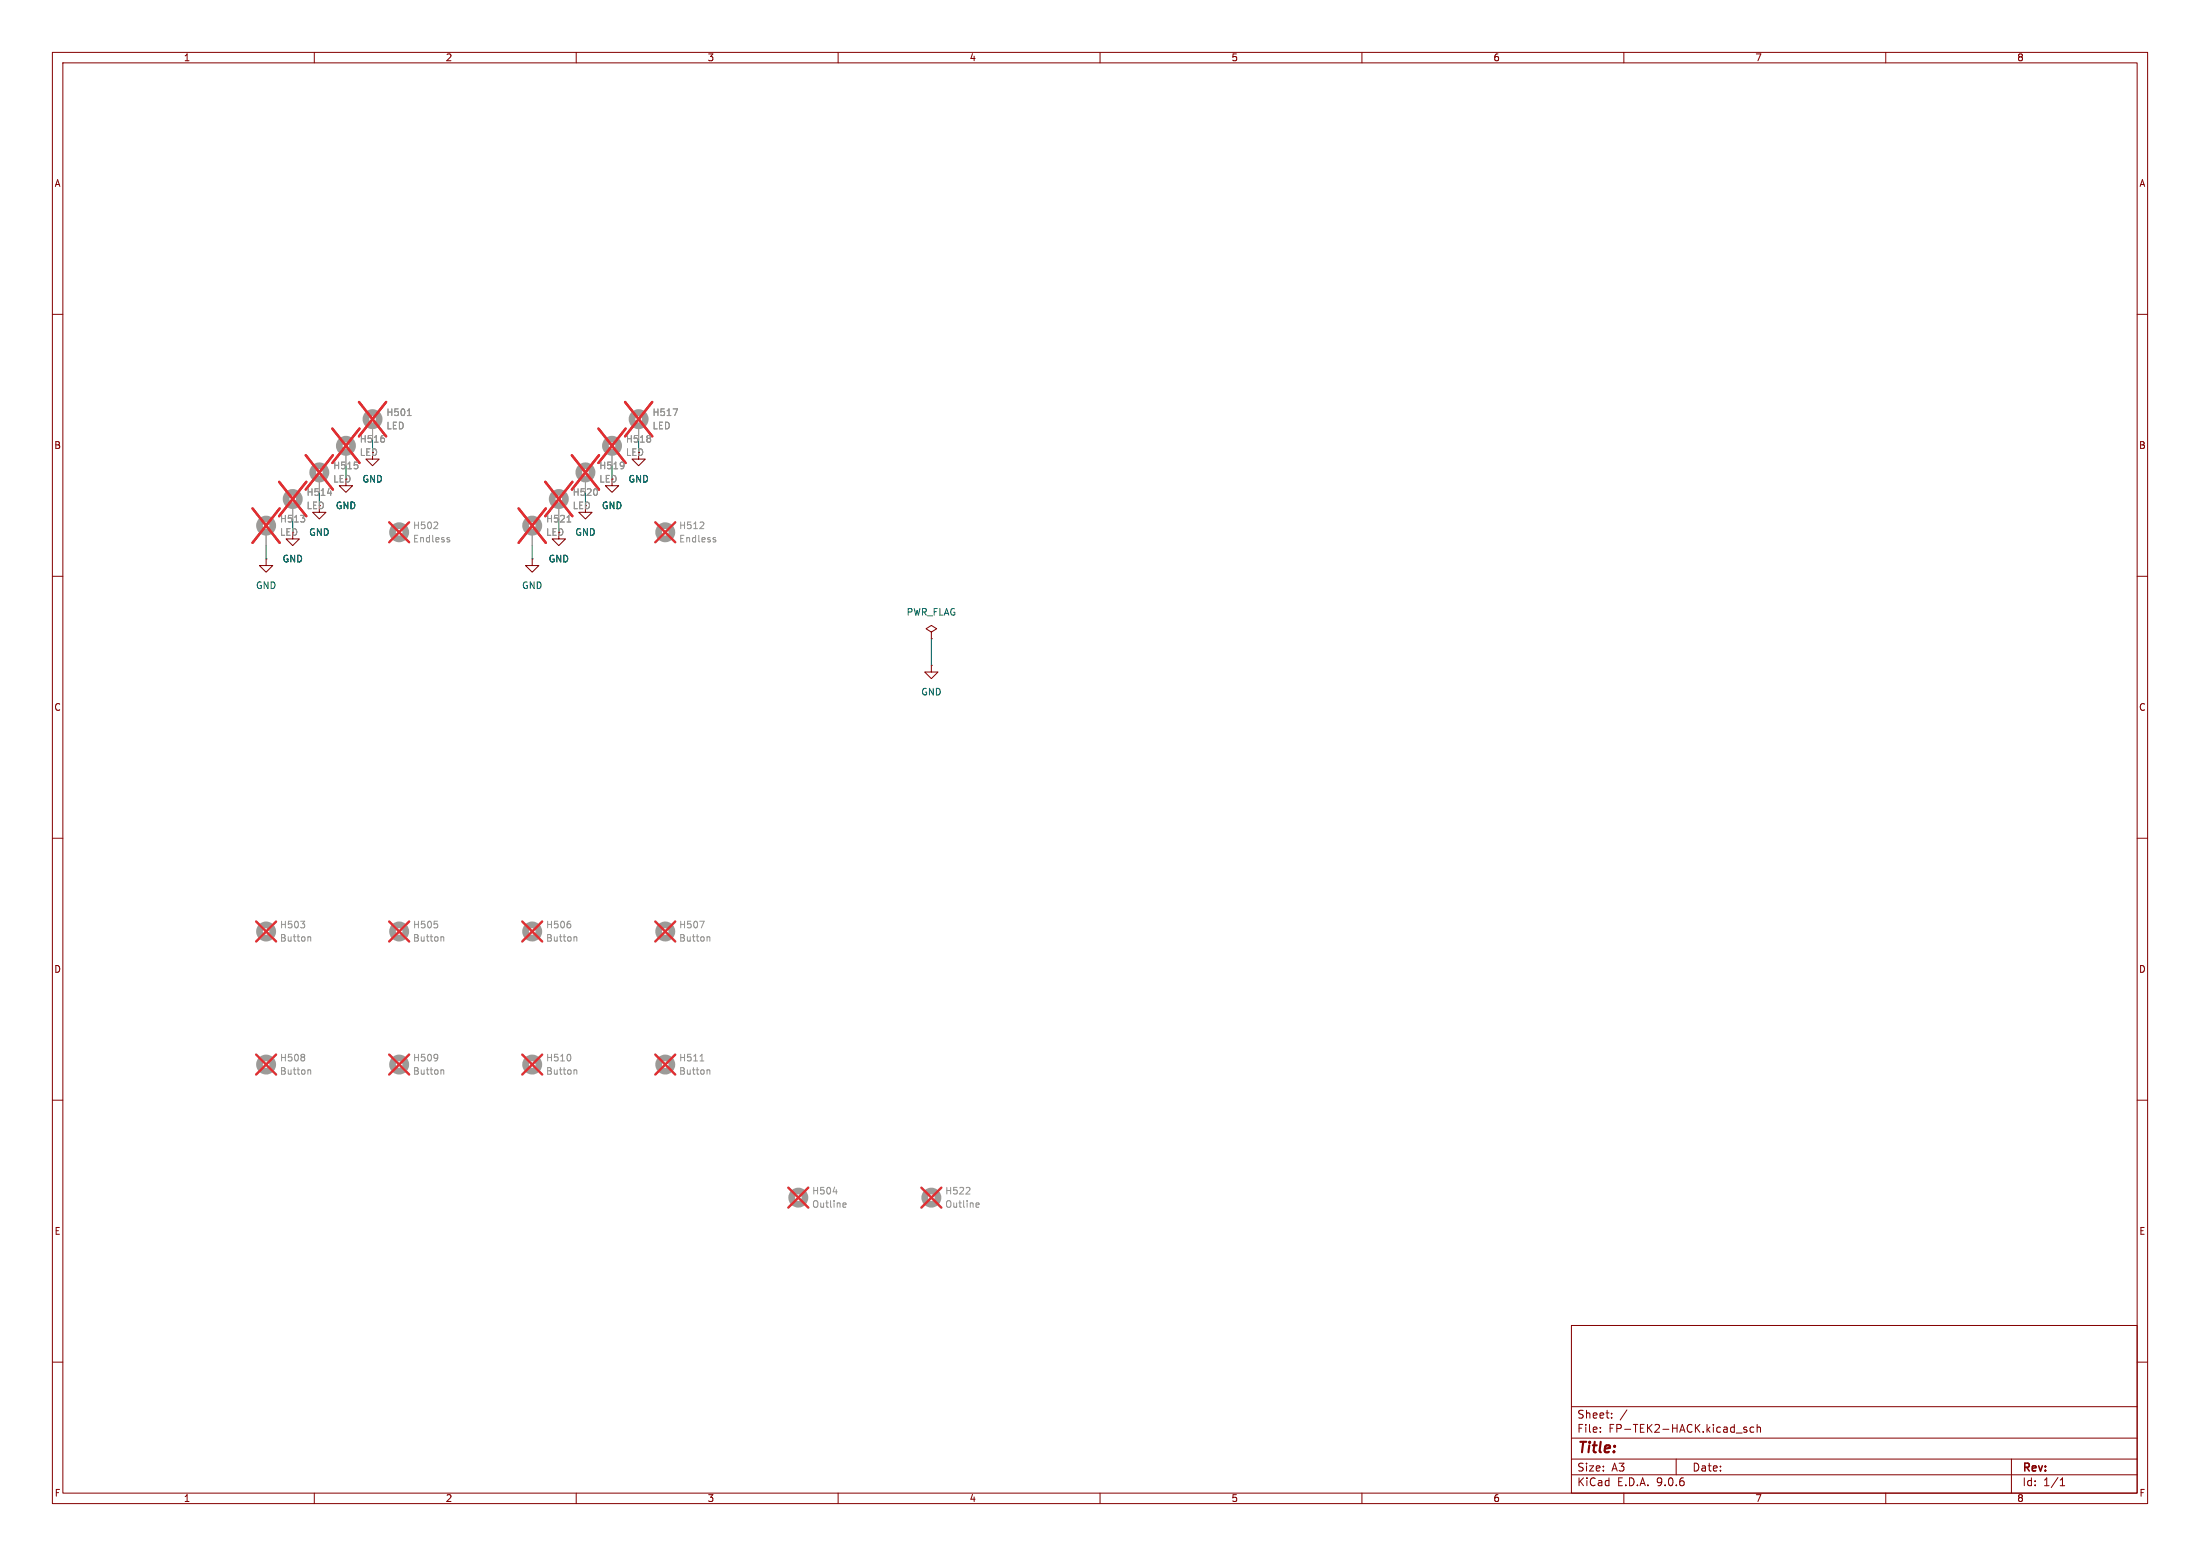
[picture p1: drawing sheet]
<svg xmlns="http://www.w3.org/2000/svg" width="420mm" height="297mm" viewBox="0 0 420 297" stroke-linecap="round" stroke-linejoin="round" font-family="sans-serif">
<g fill="none" stroke="#840000" stroke-width=".19">
<path d="M10 10h400v277h-400zM12 12h396v273h-396zM60 10v2M110 10v2M160 10v2M210 10v2M260 10v2M310 10v2M360 10v2M10 60h2M408 60h2M61 96.5v1.3h1.2l-1.2 1.3-1.3-1.3h1.3"/>
<path d="M66 91.4v1.3h1.3l-1.3 1.3-1.2-1.3h1.2M71.1 86.4v1.2h1.3l-1.3 1.3-1.3-1.3h1.3M111.8 96.5v1.3h1.2l-1.2 1.3-1.3-1.3h1.3M116.8 91.4v1.3h1.3l-1.3 1.3-1.2-1.3h1.2M121.9 86.4v1.2h1.3l-1.3 1.3-1.3-1.3h1.3M10 110h2M50.8 106.7v1.3h1.3l-1.3 1.2-1.3-1.2h1.3M50.8 106.7h.1M55.9 101.6v1.3h1.2l-1.2 1.2-1.3-1.2h1.3M101.6 106.7v1.3h1.3l-1.3 1.2-1.3-1.2h1.3M101.6 106.7h.1M106.7 101.6v1.3h1.2l-1.2 1.2-1.3-1.2h1.3"/>
<path d="M408 110h2M177.8 120.7l1-.7-1-.6-1 .6 1 .7v1.2M177.8 121.9h.1M177.8 127v1.3h1.3l-1.3 1.2-1.3-1.2h1.3M177.8 127h.1M10 160h2M408 160h2M10 210h2M408 210h2M300 253h108v32h-108zM10 260h2M300 278.5h108"/>
<path d="M300 274.5h108M300 268.5h108M305.5 273.2v.2M305.5 272.5v.1M307.7 270.5v.2M307.7 269.8v.1M310.6 269.1l-1.3 1.9M320 278.5v3M333.4 272.5l-.3-.1-.2 .2v.2l.5 .2v.3h-.5M334.8 272.5l-.4-.1-.3 .3 .1 .6h.6M335.4 272.5l.3-.1 .3 .1 .1 .9M335.4 271.9v1.5"/>
<path d="M384 278.5v6.5M408 260h2M60 285v2M110 285v2M160 285v2M210 285v2M260 285v2M300 281.5h108M310 285v2M360 285v2M393.3 283.6h.9M393.3 282.5l.4-.4v1.5"/>
</g>
<g fill="none" stroke="#9c9b98" stroke-width="1.3">
<circle cx="55.9" cy="95.2" r="1.27"/>
<circle cx="61" cy="90.2" r="1.27"/>
<circle cx="66" cy="85.1" r="1.27"/>
<circle cx="71.1" cy="80" r="1.27"/>
<circle cx="106.7" cy="95.2" r="1.27"/>
<circle cx="111.8" cy="90.2" r="1.27"/>
<circle cx="116.8" cy="85.1" r="1.27"/>
<circle cx="121.9" cy="80" r="1.27"/>
<circle cx="50.8" cy="100.3" r="1.27"/>
<circle cx="76.2" cy="101.6" r="1.27"/>
<circle cx="101.6" cy="100.3" r="1.27"/>
<circle cx="127" cy="101.6" r="1.27"/>
<circle cx="50.8" cy="177.8" r="1.27"/>
<circle cx="76.2" cy="177.8" r="1.27"/>
<circle cx="101.6" cy="177.8" r="1.27"/>
<circle cx="127" cy="177.8" r="1.27"/>
<circle cx="50.8" cy="203.2" r="1.27"/>
<circle cx="76.2" cy="203.2" r="1.27"/>
<circle cx="101.6" cy="203.2" r="1.27"/>
<circle cx="127" cy="203.2" r="1.27"/>
<circle cx="152.4" cy="228.6" r="1.27"/>
<circle cx="177.8" cy="228.6" r="1.27"/>
</g>
<path d="M55.9 96.5v2.6M61 91.4v2.6M66 86.4v2.5M71.1 81.3v2.5M106.7 96.5v2.6M111.8 91.4v2.6M116.8 86.4v2.5M121.9 81.3v2.5M50.8 101.6v2.5M101.6 101.6v2.5" fill="none" stroke="#9c9b98" stroke-width=".19"/>
<g fill="none" stroke="#939391" stroke-width=".19">
<path d="M77.8 79.3h.7M128.5 78h.8l-.5 1.3M57.4 98.4h.8l-.5 .5M58.1 99v.5M62.5 94.1h.8M68.3 88.8v.6M73.3 83.7v.6M83.5 99.8v.4M108.2 99.6h.8M114 93.5v.8M119.1 88.3v.9M119.1 88.8v.1"/>
<path d="M124.1 83.3v.3M124.1 83.8v.5M134.3 99.8v.4M82.8 100.9h.8M85.5 103l.3 .1 .1 .2-.5 .1M85.5 102.6l.3 .1M133.6 100.9h.8M136.3 103l.3 .1 .1 .2-.5 .1M136.3 102.6l.3 .1M57.4 175.8h.8l-.5 .5M58.1 176.4v.6M59 178.8l.3 .2v.6"/>
<path d="M83.5 176.4v.6M84.4 178.8l.3 .2v.6M108.9 176.4v.6M109.8 178.8l.3 .2v.6M133.6 175.8h.8l-.5 1.3M135.2 178.8l.3 .2v.6M58.1 201.4v.3M58.1 201.9v.5M59 204.2l.3 .2v.6M83.5 201.4v.8M83.6 201.8l-.1 .1M84.4 204.2l.3 .2v.6"/>
<path d="M108.9 201.5v.8M109.8 204.2l.3 .2v.6M133.6 202.5h.8M135.2 204.2l.3 .2v.6M159 227.5h.8M161.1 229.6l.4 .1v.2l-.6 .1M161.5 230.4h-.4M184.4 227.9h.8M185.1 226.8v.4M186.5 229.6l.4 .1v.2l-.6 .1M186.9 230.4h-.4"/>
</g>
<g fill="none" stroke="#e12e31" stroke-width=".46">
<path d="M68.5 76.7l5.2 6.6M73.7 76.7l-5.2 6.6M119.3 76.7l5.2 6.6M124.5 76.7l-5.2 6.6M48.2 97.1l5.2 6.5M53.3 92l5.2 6.5M53.4 97.1l-5.2 6.5M58.4 86.9l5.2 6.5M58.5 92l-5.2 6.5M63.4 81.8l5.2 6.6M63.6 86.9l-5.2 6.5M68.6 81.8l-5.2 6.6"/>
<path d="M74.3 99.7l3.8 3.8M78.1 99.7l-3.8 3.8M99 97.1l5.2 6.5M104.1 92l5.2 6.5M104.2 97.1l-5.2 6.5M109.2 86.9l5.2 6.5M109.3 92l-5.2 6.5M114.2 81.8l5.2 6.6M114.4 86.9l-5.2 6.5M119.4 81.8l-5.2 6.6M125.1 99.7l3.8 3.8M128.9 99.7l-3.8 3.8"/>
<path d="M48.9 175.9l3.8 3.8M52.7 175.9l-3.8 3.8M74.3 175.9l3.8 3.8M78.1 175.9l-3.8 3.8M99.7 175.9l3.8 3.8M103.5 175.9l-3.8 3.8M125.1 175.9l3.8 3.8M128.9 175.9l-3.8 3.8M48.9 201.3l3.8 3.8M52.7 201.3l-3.8 3.8M74.3 201.3l3.8 3.8M78.1 201.3l-3.8 3.8"/>
<path d="M99.7 201.3l3.8 3.8M103.5 201.3l-3.8 3.8M125.1 201.3l3.8 3.8M128.9 201.3l-3.8 3.8M150.5 226.7l3.8 3.8M154.3 226.7l-3.8 3.8M175.9 226.7l3.8 3.8M179.7 226.7l-3.8 3.8"/>
</g>
<path d="M55.9 99.1v2.5M61 94v2.5M66 88.9v2.5M71.1 83.8v2.6M106.7 99.1v2.5M111.8 94v2.5M116.8 88.9v2.5M121.9 83.8v2.6M50.8 104.1v2.6M101.6 104.1v2.6M177.8 121.9v5.1" fill="none" stroke="#009600" stroke-width=".19"/>
<text font-size="2.8" fill="#840000" x="301" y="277.9">Title:</text>
<g font-size="2.1" fill="#840000">
<text x="301" y="273.7">File:</text>
<text x="301" y="271">Sheet:</text>
<text x="307.1" y="273.7">FP-TEK2-HACK.kicad_sch</text>
<text x="301" y="281.1">Size:</text>
<text x="307.6" y="281.1">A3</text>
<text x="323" y="281.1">Date:</text>
<text x="386" y="281.3">Rev:</text>
<text x="301" y="283.9">KiCad</text>
<text x="308.7" y="283.9">E.D.A.</text>
<text x="316.3" y="283.9">9.0.6</text>
<text x="386" y="283.9">Id:</text>
<text x="390.1" y="283.9">1/1</text>
</g>
<g font-size="1.8" fill="#840000">
<text x="35" y="11.9">1</text>
<text x="85" y="11.9">2</text>
<text x="135" y="11.9">3</text>
<text x="185" y="11.9">4</text>
<text x="235" y="11.9">5</text>
<text x="285" y="11.9">6</text>
<text x="335" y="11.9">7</text>
<text x="385" y="11.9">8</text>
<text x="10.3" y="35.9">A</text>
<text x="408.3" y="35.9">A</text>
<text x="10.3" y="85.9">B</text>
<text x="68.6" y="87.2">LED</text>
<text x="119.4" y="87.2">LED</text>
<text x="408.2" y="85.9">B</text>
<text x="63.5" y="92.3">LED</text>
<text x="114.3" y="92.3">LED</text>
<text x="104.1" y="102.5">LED</text>
<text x="10.3" y="135.9">C</text>
<text x="408.2" y="135.9">C</text>
<text x="10.3" y="185.9">D</text>
<text x="408.2" y="185.9">D</text>
<text x="10.3" y="235.9">E</text>
<text x="408.3" y="235.9">E</text>
<text x="10.3" y="285.9">F</text>
<text x="35" y="286.9">1</text>
<text x="85" y="286.9">2</text>
<text x="135" y="286.9">3</text>
<text x="185" y="286.9">4</text>
<text x="235" y="286.9">5</text>
<text x="285" y="286.9">6</text>
<text x="335" y="286.9">7</text>
<text x="385" y="286.9">8</text>
<text x="408.3" y="285.9">F</text>
</g>
<g font-size="1.8" fill="#939391">
<text x="73.7" y="82.1">LED</text>
<text x="73.7" y="79.6">H501</text>
<text x="124.5" y="82.1">LED</text>
<text x="124.5" y="79.6">H517</text>
<text x="63.5" y="89.8">H515</text>
<text x="68.6" y="84.7">H516</text>
<text x="114.3" y="89.8">H519</text>
<text x="119.4" y="84.7">H518</text>
<text x="58.4" y="94.8">H514</text>
<text x="109.2" y="94.8">H520</text>
<text x="53.3" y="99.9">H513</text>
<text x="58.4" y="97.4">LED</text>
<text x="78.7" y="101.2">H502</text>
<text x="104.1" y="99.9">H521</text>
<text x="109.2" y="97.4">LED</text>
<text x="129.5" y="101.2">H512</text>
<text x="53.3" y="102.5">LED</text>
<text x="78.7" y="103.7">Endless</text>
<text x="129.5" y="103.7">Endless</text>
<text x="53.3" y="177.4">H503</text>
<text x="53.3" y="179.9">Button</text>
<text x="78.7" y="177.4">H505</text>
<text x="78.7" y="179.9">Button</text>
<text x="104.1" y="177.4">H506</text>
<text x="104.1" y="179.9">Button</text>
<text x="129.5" y="177.4">H507</text>
<text x="129.5" y="179.9">Button</text>
<text x="53.3" y="202.8">H508</text>
<text x="78.7" y="202.8">H509</text>
<text x="104.1" y="202.8">H510</text>
<text x="129.5" y="202.8">H511</text>
<text x="53.3" y="205.3">Button</text>
<text x="78.7" y="205.3">Button</text>
<text x="104.1" y="205.3">Button</text>
<text x="129.5" y="205.3">Button</text>
<text x="154.9" y="228.2">H504</text>
<text x="154.9" y="230.7">Outline</text>
<text x="180.3" y="228.2">H522</text>
<text x="180.3" y="230.7">Outline</text>
</g>
<g font-size="1.8" fill="#006464">
<text x="69.1" y="92.3">GND</text>
<text x="119.9" y="92.3">GND</text>
<text x="64" y="97.4">GND</text>
<text x="114.8" y="97.4">GND</text>
<text x="53.8" y="107.5">GND</text>
<text x="58.9" y="102.5">GND</text>
<text x="104.6" y="107.5">GND</text>
<text x="109.7" y="102.5">GND</text>
<text x="48.8" y="112.6">GND</text>
<text x="99.6" y="112.6">GND</text>
<text x="173" y="117.7">PWR_FLAG</text>
<text x="175.8" y="132.9">GND</text>
</g>
</svg>
